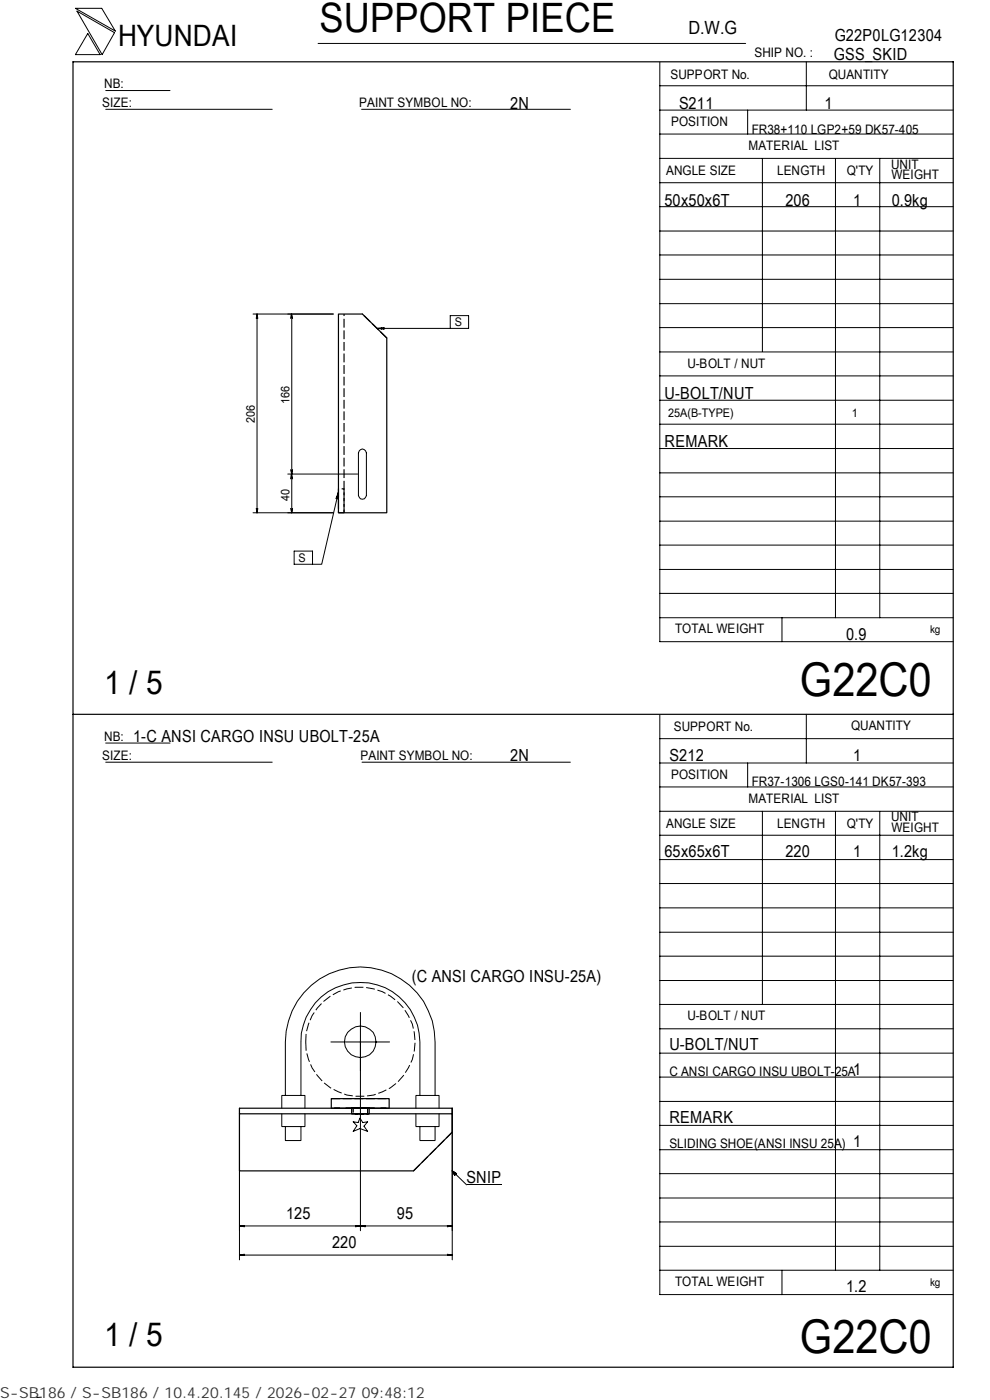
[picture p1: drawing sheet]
<svg xmlns="http://www.w3.org/2000/svg" width="210mm" height="297mm" viewBox="0 0 210 297" stroke-linecap="round" stroke-linejoin="round" font-family="sans-serif">
<path d="M15.5 13.1h186.7v277h-186.7zM71.8 66.6h5.1l5.1 5.1v37.1h-10.2zM15.5 151.5h186.7M50.8 236.3v12.1h36.9l8.2-8.2v-3.9M50.8 235.1h45.1v1.2h-45.1zM70.3 235.1v-2h12.2v2" fill="none" stroke="#000" stroke-width=".25"/>
<path d="M82 71.7l-5.1-5.1M71.8 108.8h1.2v-5.1h-1.2v5.1M73 108.8v-42.2M70.3 233.1h12.2M70.3 235.1h12.2h-12.2M74.6 235.1h3.7M77.5 235.1h.5v1.2h-3.1v-1.2h2.6M78.1 235.1h.2v1.2h-3.7v-1.2h3.5M78.3 236.3h-3.7M87.7 248.4l8.2-8.2" fill="none" stroke="#000" stroke-width=".25" stroke-dasharray="1.9 .6" stroke-linecap="butt"/>
<g fill="none" stroke="#000" stroke-width=".21">
<path d="M16 1.8h5.6l2.9 4.8zM16.3 2.4l8 4.5-2.6 4.7zM18.6 7.1l2.6 4.5h-5.2zM22.4 19.2h13.7M67.5 9.2h90.6M139.9 18.2h62.3M139.9 13.2v122.9h62.3M171 13.1v10.3M22.4 23.2h35.3M76.7 23.2h44.3M139.9 38.8h62.3M139.9 33.6h62.3"/>
<path d="M139.9 28.4h62.3M139.9 23.4h62.3M158.6 23.4v5M161.7 33.6v41M177.2 33.7v97.4M186.6 33.7v97.4M139.9 59.3h62.3M139.9 54.1h62.3M139.9 49h62.3M139.9 43.8h62.3M53.7 66.6h17M54.5 66.6l-.2 1"/>
<path d="M54.5 66.6l.2 1M54.5 66.6v42.2M61.6 67.6l.2-1 .3 1M61.9 66.6v42.2M80 69.7h19.4v-2.7h-3.9v2.7M80 69.7l1.4-.2v.3zM80.9 69.6v.2M139.9 79.7h62.3M139.9 74.7h62.3M139.9 69.5h62.3M139.9 64.4h62.3M61.6 99.6l.3 1 .2-1"/>
<path d="M76.4 95.4a.85 .85 0 0 1 1.3 .7v9a.85 .85 0 0 1-.8 .8 .85 .85 0 0 1-.9-.8v-9zM139.9 95.2h62.3M139.9 90h62.3M139.9 84.9h62.3M53.7 108.8h17M54.3 107.9l.2 .9M54.7 107.9l-.2 .9M61 100.6h14.9M61.6 101.6l.2-1 .3 1M61.6 107.9l.3 .9M62.1 107.9l-.2 .9M62.4 116.9h3.9v2.8h-3.9z"/>
<path d="M71.4 105.3l.2 .1M71.8 104.4l-3.6 15.3h-1.9M71.8 104.4l-.2 1.4-.3-.1zM139.9 100.3h62.3M139.9 115.6h62.3M139.9 110.6h62.3M139.9 105.4h62.3M139.9 131.1h62.3M139.9 125.9h62.3M139.9 120.8h62.3M165.9 131.1v5M22.4 157.6h13.7"/>
<path d="M139.9 151.7v122.9h62.3M139.9 156.7h62.3M171 151.5v10.4M22.4 161.7h35.3M76.8 161.7h44.2M139.9 177.2h62.3M139.9 172.1h62.3M139.9 167h62.3M139.9 161.9h62.3M158.6 161.9v5.1M161.7 172.1v41M177.2 172.2v97.3"/>
<path d="M186.6 172.2v97.3M139.9 182.4h62.3M139.9 197.8h62.3M139.9 192.6h62.3M139.9 187.4h62.3M76.4 214.8v46.3M139.9 218.3h62.3M139.9 213.1h62.3M139.9 208h62.3M139.9 202.9h62.3M50.8 235.1v32.2M59.8 236.3v2.7h4.9v-2.7"/>
<path d="M59.8 235.1v-2.7h4.9v2.7M60.5 232.4v-11.3a15.9 15.9 0 0 1 15.9-16 15.9 15.9 0 0 1 15.9 16v11.3M60.5 239v3h3.3v-3M63.8 232.4v-11.3a12.6 12.6 0 0 1 12.6-12.7 12.6 12.6 0 0 1 12.7 12.7v11.3M70.2 221.1h12.4M74.9 238l1 .2 .5-1 .6 1 1-.2-.8 .9 .8 1.1-1.6-.6-1.5 .6 .8-1.2zM88.2 236.3v2.7h4.9v-2.7M88.2 235.1v-2.7h4.9v2.7M89.1 239v3h3.2v-3M95.9 235.1v32.2M139.9 238.7h62.3M139.9 233.7h62.3"/>
<path d="M139.9 228.5h62.3M139.9 223.4h62.3M95.9 248.4l.9 .6-.4 .3zM95.9 248.4l3.1 3M99 251.4h7.3M139.9 259.2h62.3M139.9 254.2h62.3M139.9 249h62.3M139.9 243.9h62.3M50.8 260.1l1-.1v.3zM50.8 260.1h45.1M50.8 266.3l1-.2v.3z"/>
<path d="M50.8 266.3h45.1M51.6 260v.2M51.6 266.2v.2M75.4 260l1 .1-1 .2zM75.7 260v.2M76.4 260.1l1.1-.1v.3zM77.1 260v.2M94.9 260l1 .1-1 .2zM94.9 266.1l1 .2-1 .1zM95.2 260v.2M95.2 266.2v.2M139.9 269.5h62.3"/>
<path d="M139.9 264.4h62.3M165.9 269.5v5.1M8.8 296.4l-1 .1"/>
<circle cx="76.4" cy="221" r="3.3"/>
</g>
<path d="M74.9 235.1h3.1M78 236.3h-3.1" fill="none" stroke="#000" stroke-width=".25" stroke-dasharray="1.7 .5" stroke-linecap="butt"/>
<path d="M96 248.5h.9v.8h-.9z" fill="#000"/>
<path d="M64.8 221.1a11.6 11.6 0 0 0 15.2 11 11.6 11.6 0 0 0 6-17.7 11.6 11.6 0 0 0-18.7-.5 11.1 11.1 0 0 0-2.5 7.2" fill="none" stroke="#000" stroke-width=".21" stroke-dasharray="1.9 .6" stroke-linecap="butt"/>
<g font-size="9.9">
<text x="169.7" y="147.6">G22C0</text>
<text x="169.7" y="286.9">G22C0</text>
</g>
<text font-size="8.6" x="67.7" y="6.9">SUPPORT PIECE</text>
<g font-size="7">
<text x="22.1" y="147.2">1 / 5</text>
<text x="22.1" y="285.6">1 / 5</text>
</g>
<text font-size="6.3" x="25.1" y="9.8">HYUNDAI</text>
<text font-size="3.9" x="146" y="7.3">D.W.G</text>
<g font-size="3.5">
<text x="177" y="8.7">G22P0LG12304</text>
<text x="176.9" y="12.8">GSS_SKID</text>
<text x="108.2" y="23.1">2N</text>
<text x="144" y="23.1">S211</text>
<text x="174.8" y="23.1">1</text>
<text x="141" y="43.6">50x50x6T</text>
<text x="166.6" y="43.6">206</text>
<text x="180.9" y="43.6">1</text>
<text x="189.1" y="43.6">0.9kg</text>
<text x="141" y="84.6">U-BOLT/NUT</text>
<text x="141" y="94.8">REMARK</text>
<text x="179.5" y="135.8">0.9</text>
<text x="28.3" y="157.3">1-C ANSI CARGO INSU UBOLT-25A</text>
<text x="108.2" y="161.4">2N</text>
<text x="142" y="161.4">S212</text>
<text x="180.9" y="161.4">1</text>
<text x="141" y="181.9">65x65x6T</text>
<text x="166.6" y="181.9">220</text>
<text x="180.9" y="181.9">1</text>
<text x="189.1" y="181.9">1.2kg</text>
<text x="87.4" y="208.4">(C ANSI CARGO INSU-25A)</text>
<text x="142" y="222.8">U-BOLT/NUT</text>
<text x="180.9" y="228">1</text>
<text x="142" y="238.3">REMARK</text>
<text x="180.9" y="243.3">1</text>
<text x="99" y="251">SNIP</text>
<text x="60.7" y="258.7">125</text>
<text x="84.2" y="258.7">95</text>
<text x="70.4" y="264.8">220</text>
<text x="179.5" y="274.1">1.2</text>
</g>
<text font-size="3.2" fill="#323232" x="0" y="296.6">S-SB186 / S-SB186 / 10.4.20.145 / 2026-02-27 09:48:12</text>
<g font-size="2.8">
<text x="142.2" y="16.8">SUPPORT No.</text>
<text x="160" y="12.2">SHIP NO. :</text>
<text x="175.8" y="16.7">QUANTITY</text>
<text x="21.7" y="22.8">SIZE:</text>
<text x="22.1" y="18.7">NB:</text>
<text x="76.2" y="22.8">PAINT SYMBOL NO:</text>
<text x="142.3" y="26.8">POSITION</text>
<text x="159.4" y="28.4">FR38+110 LGP2+59 DK57-405</text>
<text x="158.8" y="31.7">MATERIAL LIST</text>
<text x="189" y="35.8">UNIT</text>
<text x="141.3" y="37.2">ANGLE SIZE</text>
<text x="164.8" y="37.1">LENGTH</text>
<text x="179.6" y="37.1">Q'TY</text>
<text x="189.1" y="38">WEIGHT</text>
<text x="145.8" y="78">U-BOLT / NUT</text>
<text x="143.2" y="134.4">TOTAL WEIGHT</text>
<text x="142.9" y="155">SUPPORT No.</text>
<text x="180.5" y="154.9">QUANTITY</text>
<text x="21.7" y="161.3">SIZE:</text>
<text x="22.1" y="157.1">NB:</text>
<text x="76.5" y="161.2">PAINT SYMBOL NO:</text>
<text x="142.3" y="165.3">POSITION</text>
<text x="159.4" y="166.7">FR37-1306 LGS0-141 DK57-393</text>
<text x="158.8" y="170.3">MATERIAL LIST</text>
<text x="141.3" y="175.7">ANGLE SIZE</text>
<text x="164.8" y="175.6">LENGTH</text>
<text x="179.6" y="175.6">Q'TY</text>
<text x="189" y="174.2">UNIT</text>
<text x="189.1" y="176.5">WEIGHT</text>
<text x="145.8" y="216.5">U-BOLT / NUT</text>
<text x="142" y="228.2">C ANSI CARGO INSU UBOLT-25A</text>
<text x="142" y="243.5">SLIDING SHOE(ANSI INSU 25A)</text>
<text x="143.2" y="272.9">TOTAL WEIGHT</text>
</g>
<g font-size="2.5">
<text x="96.4" y="69.3">S</text>
<text x="54" y="89.8" transform="rotate(-90 54 89.8)">206</text>
<text x="61.4" y="85.8" transform="rotate(-90 61.4 85.8)">166</text>
<text x="141.7" y="88.5">25A(B-TYPE)</text>
<text x="180.7" y="88.5">1</text>
<text x="61.4" y="106.3" transform="rotate(-90 61.4 106.3)">40</text>
<text x="63.3" y="119.2">S</text>
</g>
<g font-size="2.3">
<text x="197.3" y="134.3">kg</text>
<text x="197.3" y="272.8">kg</text>
</g>
</svg>
